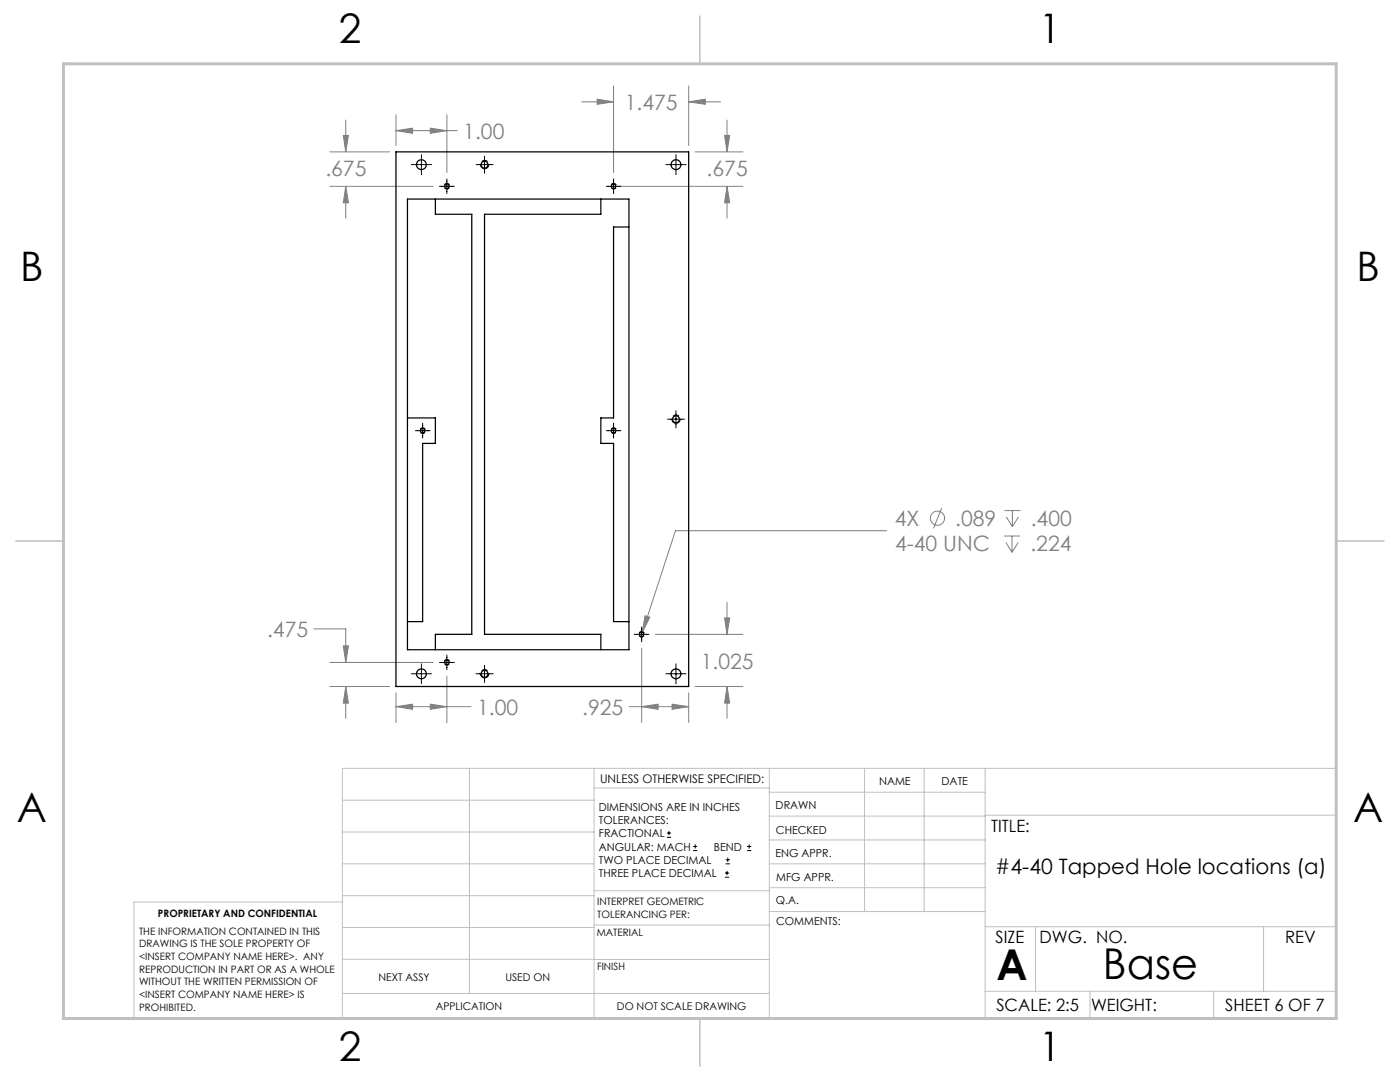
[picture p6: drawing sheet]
<svg xmlns="http://www.w3.org/2000/svg" width="279mm" height="216mm" viewBox="0 0 279 216" stroke-linecap="round" stroke-linejoin="round" font-family="sans-serif">
<g fill="none" stroke="#808080" stroke-width=".2">
<path d="M119.2 19.8l3.2 .5-3.2 .5zM122.4 17.1v17.3M137.4 17.1v11.9M65.8 37.2h20.6M65.8 30.3h12M68.5 27h1l-.5 3.3zM69 37.2l.5 3.3h-1zM69 24v6.3M69 37.2v6.3M79 26.1l3.3-.5v1zM79 22.9v6.1M79 26.1h12.3"/>
<path d="M85.9 25.6l3.3 .5-3.3 .5zM89.2 22.9v11.5M116.1 20.3h6.3M123.7 37.2h24.6M137.4 20.3l3.4-.5v1zM137.4 20.3h6.4M138.7 30.3h9.6M144.6 27h1l-.5 3.3zM145.1 37.2l.5 3.3h-1zM145.1 24v6.3M145.1 37.2v6.3M177 105.9h-42.2l-6.6 20.3"/>
<path d="M187.9 101.4l-1.6 4M200.4 107h3.2M200.4 101.9h3.3M200.8 108.3l1.2 1.9M200.8 103.2l1.2 1.9M202 107v3.2M202 101.9v3.2M203.2 108.3l-1.2 1.9M203.3 103.2l-1.3 1.9M62.7 125.5h6.3v6.7M65.8 137h12M65.8 132.2h20.6"/>
<path d="M68.5 128.9h1l-.5 3.3zM69 137l.5 3.3h-1zM69 137v6.3M79 138.3v5.9M89.2 134.9v9.3M128.1 129.3v14.9M128.7 122.9l1 .3-1.5 3zM130.8 126.6h17.5M137.4 138.3v5.9M138.7 137h9.6M144.6 123.3h1l-.5 3.3zM145.1 137l.5 3.3h-1z"/>
<path d="M145.1 120.2v6.4M145.1 137v6.3M79 141l3.3-.5v1zM79 141h15M85.9 140.5l3.3 .5-3.3 .5zM125.6 141h11.8M128.1 141l3.2-.5v1zM134.1 140.5l3.3 .5-3.3 .5z"/>
<circle cx="187.1" cy="103.4" r="1.42"/>
</g>
<g fill="none" stroke="#000" stroke-width=".2">
<path d="M82.1 32.8h4M84.1 30.9v4M87.7 37.2h3M89.2 35.7v2.9M95 32.8h3.4M96.7 31.2v3.4M121 37.2h2.9M122.4 35.7v2.9M132.9 32.8h4M134.9 30.9v4M82.9 85.9h2.9M84.3 84.5v2.9"/>
<path d="M121 85.9h2.9M122.4 84.5v2.9M133.2 83.6h3.4M134.9 82v3.4M82.1 134.4h4M84.1 132.5v4M87.7 132.2h3M89.2 130.7v2.9M95 134.4h3.4M96.7 132.8v3.4M126.6 126.6h2.9M128.1 125.1v3"/>
<path d="M132.9 134.4h4M134.9 132.5v4M133.1 167.1h.8M133.1 166.2h.8M133.5 165.8v.9M138.3 169.7h.8M138.3 168.9h.8M138.7 168.5v.8M144.7 175h.8M144.7 174.2h.8M144.8 172.4h.9M144.8 171.6h.9"/>
<path d="M145.1 173.8v.8M145.2 171.1v.9M149.1 169.7h.8M149.1 168.9h.8M149.5 168.5v.8"/>
</g>
<path d="M89.2 37.7a.57 .57 0 0 1-.5-.8 .57 .57 0 0 1 1-.1 .57 .57 0 0 1-.4 .9h-.1M122.5 37.7a.57 .57 0 0 1-.5-.8 .57 .57 0 0 1 .9-.1 .57 .57 0 0 1-.3 .9h-.1M84.4 86.5a.57 .57 0 0 1-.5-.8 .57 .57 0 0 1 .9-.1 .57 .57 0 0 1-.3 .9h-.1M122.5 86.5a.57 .57 0 0 1-.5-.8 .57 .57 0 0 1 .9-.1 .57 .57 0 0 1-.3 .9h-.1M89.2 132.7a.57 .57 0 0 1-.5-.8 .57 .57 0 0 1 1-.1 .57 .57 0 0 1-.4 .9h-.1M128.1 127.1a.57 .57 0 0 1-.6-.8 .57 .57 0 0 1 1-.1 .57 .57 0 0 1-.3 .9h-.1" fill="none" stroke="#000" stroke-width=".2" stroke-dasharray="1.3 .6" stroke-dashoffset=".8" stroke-linecap="butt"/>
<path d="M96.7 33.7a.83 .83 0 0 1-.7-1.2 .83 .83 0 0 1 1.4-.2 .83 .83 0 0 1-.5 1.4h-.2M134.9 84.5a.83 .83 0 0 1-.7-1.2 .83 .83 0 0 1 1.4-.2 .83 .83 0 0 1-.6 1.4h-.1M96.7 135.3a.83 .83 0 0 1-.7-1.2 .83 .83 0 0 1 1.4-.2 .83 .83 0 0 1-.5 1.4h-.2" fill="none" stroke="#000" stroke-width=".2" stroke-dasharray="1.3 .6" stroke-dashoffset="-.1" stroke-linecap="butt"/>
<g fill="none" stroke="#c0c0c0" stroke-width=".2">
<path d="M68.3 159.7h50.3M93.7 153.3v44.9M118.6 153.3v49.9M118.6 157.2h34.9M153.5 153.3v49.9M153.5 158.1h43.1M172.5 153.3v28.6M184.4 153.3v28.6M196.6 153.3v49.9M68.3 180h-41.6v23.2h240v-49.9h-198.4v49.9M68.3 178.7h50.3M68.3 172.4h50.3"/>
<path d="M68.3 166h50.3M118.6 177.7h35M153.5 167.6h43.1M153.5 162.8h43.1M153.5 172.4h43.1M153.5 177.1h43.1M196.6 162.7h70.1M68.3 198.2h85.2M68.3 191.4l85.2 .1M68.3 185.1h50.3M118.6 184.6h35M153.6 181.9h43"/>
<path d="M196.6 197.8h70.1M196.6 184.9h70.1M206.7 184.9v12.9M217.5 197.8v5.4M242.2 197.8v5.4M252.2 184.9v12.9"/>
</g>
<path d="M139.7 3.2v9.5M3.1 107.9h9.6M266.7 107.9h9.5M139.7 203.2v9.6" fill="none" stroke="#c0c0c0" stroke-width=".3"/>
<path d="M12.7 12.7h254v190.5h-254z" fill="none" stroke="#c0c0c0" stroke-width=".6"/>
<path d="M145.1 37.2l.5 3.3h-1zM144.6 27h1l-.5 3.3zM68.5 27h1l-.5 3.3zM69 37.2l.5 3.3h-1zM145.1 137l.5 3.3h-1zM144.6 123.3h1l-.5 3.3zM68.5 128.9h1l-.5 3.3zM69 137l.5 3.3h-1zM79 26.1l3.3-.5v1zM85.9 25.6l3.3 .5-3.3 .5zM119.2 19.8l3.2 .5-3.2 .5zM137.4 20.3l3.4-.5v1zM79 141l3.3-.5v1zM85.9 140.5l3.3 .5-3.3 .5zM134.1 140.5l3.3 .5-3.3 .5zM128.1 141l3.2-.5v1zM128.7 122.9l-.5 3.3 1.5-3z" fill="#808080"/>
<g fill="none" stroke="#000" stroke-width=".25">
<path d="M79 30.3h58.4v106.7h-58.4zM81.3 39.7h44.2v89.9h-44.2zM86.9 39.7v3.1h7.3v83.8h-7.3v3M119.9 39.7v3.1h-23.2v83.8h23.2v3M125.5 45.3h-3.1v38.1h-2.5v5.1h2.5v35.5h3.1M81.3 83.4h5.6v5.1h-2.6v35.5h-3"/>
<circle cx="84.1" cy="32.8" r=".98"/>
<circle cx="89.2" cy="37.2" r=".46"/>
<circle cx="96.7" cy="32.9" r=".69"/>
<circle cx="122.5" cy="37.2" r=".46"/>
<circle cx="134.9" cy="32.8" r=".98"/>
<circle cx="84.4" cy="85.9" r=".46"/>
<circle cx="122.5" cy="85.9" r=".46"/>
<circle cx="134.9" cy="83.7" r=".69"/>
<circle cx="84.1" cy="134.4" r=".98"/>
<circle cx="89.2" cy="132.2" r=".45"/>
<circle cx="96.7" cy="134.5" r=".69"/>
<circle cx="128" cy="126.6" r=".46"/>
<circle cx="134.9" cy="134.4" r=".98"/>
</g>
<g font-size="8.5">
<text x="198.9" y="195.5">A</text>
<text x="220.1" y="195.4">Base</text>
</g>
<g font-size="8.1">
<text x="67.6" y="8.5">2</text>
<text x="207.3" y="8.5">1</text>
<text x="4" y="56.2">B</text>
<text x="270.7" y="56.2">B</text>
<text x="3.3" y="164.1">A</text>
<text x="270" y="164.1">A</text>
<text x="67.6" y="211.7">2</text>
<text x="207.3" y="211.7">1</text>
</g>
<g font-size="4.2" fill="#808080">
<text x="124.7" y="21.9">1.475</text>
<text x="92.5" y="27.7">1.00</text>
<text x="64.9" y="35">.675</text>
<text x="141" y="35">.675</text>
<text x="178.6" y="104.9">4X</text>
<text x="190.6" y="104.9">.089</text>
<text x="205.7" y="104.9">.400</text>
<text x="178.6" y="110">4-40 UNC</text>
<text x="205.6" y="110">.224</text>
<text x="53.3" y="127.1">.475</text>
<text x="139.9" y="133.6">1.025</text>
<text x="95.2" y="142.6">1.00</text>
<text x="116.2" y="142.6">.925</text>
</g>
<text font-size="4.2" x="198.6" y="174.4">#4-40 Tapped Hole locations (a)</text>
<g font-size="3.4">
<text x="197.8" y="166">TITLE:</text>
<text x="198.7" y="188.1">SIZE</text>
<text x="207.5" y="188.1">DWG. NO.</text>
<text x="256.5" y="188.2">REV</text>
<text x="198.8" y="201.7">SCALE: 2:5</text>
<text x="217.7" y="201.8">WEIGHT:</text>
<text x="244.5" y="201.7">SHEET 6 OF 7</text>
</g>
<text font-size="2.4" x="119.8" y="156.2">UNLESS OTHERWISE SPECIFIED:</text>
<g font-size="2.2">
<text x="119.5" y="161.8">DIMENSIONS ARE IN INCHES</text>
<text x="154.8" y="161.4">DRAWN</text>
<text x="175.4" y="156.6">NAME</text>
<text x="187.9" y="156.7">DATE</text>
<text x="119.5" y="164.4">TOLERANCES:</text>
<text x="119.5" y="167.1">FRACTIONAL</text>
<text x="154.9" y="166.3">CHECKED</text>
<text x="119.5" y="169.7">ANGULAR: MACH</text>
<text x="119.5" y="172.4">TWO PLACE DECIMAL</text>
<text x="142.5" y="169.7">BEND</text>
<text x="154.8" y="171">ENG APPR.</text>
<text x="119.5" y="175">THREE PLACE DECIMAL</text>
<text x="154.9" y="175.7">MFG APPR.</text>
<text x="154.9" y="180.4">Q.A.</text>
<text x="154.9" y="184.6">COMMENTS:</text>
</g>
<g font-size="2.1">
<text x="75.5" y="195.7">NEXT ASSY</text>
<text x="100.9" y="195.7">USED ON</text>
<text x="86.9" y="201.5">APPLICATION</text>
<text x="123.1" y="201.6">DO NOT SCALE DRAWING</text>
</g>
<g font-size="2">
<text x="31.5" y="182.9">PROPRIETARY AND CONFIDENTIAL</text>
<text x="119.2" y="180.6">INTERPRET GEOMETRIC</text>
<text x="119.2" y="183.1">TOLERANCING PER:</text>
<text x="27.8" y="186.5">THE INFORMATION CONTAINED IN THIS</text>
<text x="27.8" y="189">DRAWING IS THE SOLE PROPERTY OF</text>
<text x="27.8" y="191.6">&lt;INSERT COMPANY NAME HERE&gt;. ANY</text>
<text x="119.1" y="186.7">MATERIAL</text>
<text x="27.8" y="194.1">REPRODUCTION IN PART OR AS A WHOLE</text>
<text x="27.8" y="196.6">WITHOUT THE WRITTEN PERMISSION OF</text>
<text x="119.1" y="193.5">FINISH</text>
<text x="27.8" y="199.1">&lt;INSERT COMPANY NAME HERE&gt; IS</text>
<text x="27.8" y="201.7">PROHIBITED.</text>
</g>
</svg>
